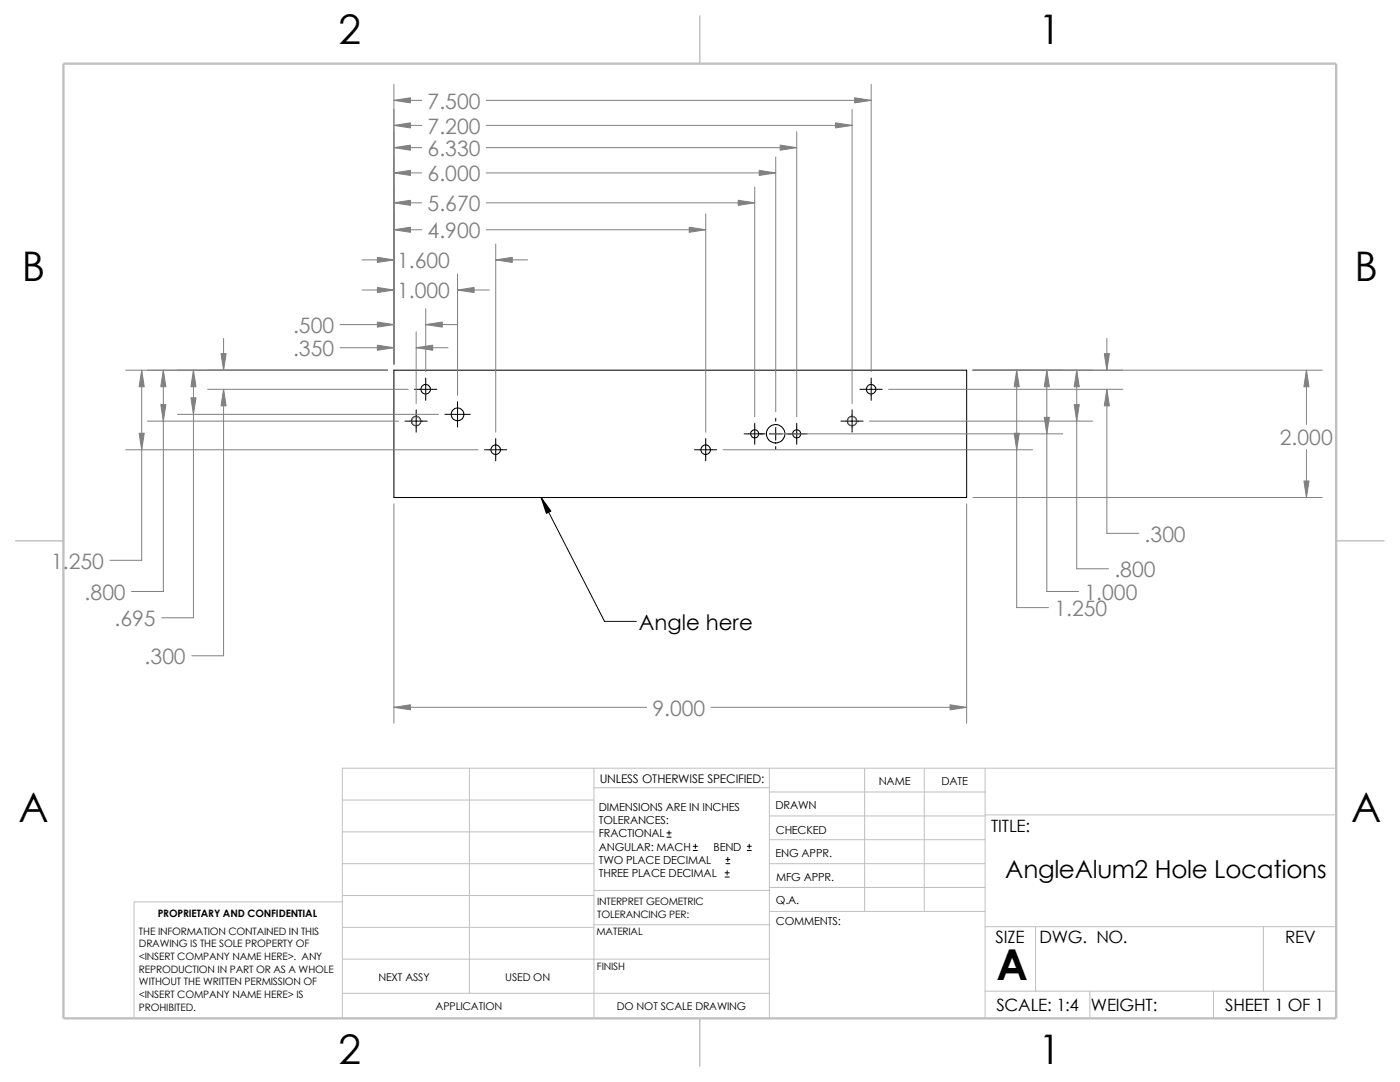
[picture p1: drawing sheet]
<svg xmlns="http://www.w3.org/2000/svg" width="279mm" height="216mm" viewBox="0 0 279 216" stroke-linecap="round" stroke-linejoin="round" font-family="sans-serif">
<g fill="none" stroke="#c0c0c0" stroke-width=".2">
<path d="M68.3 159.6h50.2M93.7 153.3v44.9M118.5 153.3v49.9M118.5 157.2h35M153.5 153.3v49.9M153.5 158h43.1M172.6 153.3v28.6M184.4 153.3v28.6M196.6 153.3v49.9M266.7 153.3h-198.4v49.9M68.3 178.7h50.2M68.3 172.3h50.2"/>
<path d="M68.3 166h50.2M68.3 180h-41.5v23.2M118.5 177.7h35.1M153.5 162.8h43.1M153.5 172.3h43.1M153.5 167.6h43.1M153.5 177.1h43.1M196.6 162.6h70.1M68.3 185h50.2M68.3 191.4h85.2M68.3 198.2h85.2M118.5 184.5h35.1"/>
<path d="M153.6 181.9h43M196.6 184.9h70.1M196.6 197.8h70.1M206.7 184.9v12.9M217.5 197.8v5.4M242.2 197.8v5.4M252.1 184.9v12.9"/>
</g>
<path d="M139.7 3.2v9.5M3.1 107.9h9.6M266.7 107.9h9.5M139.7 203.2v9.5" fill="none" stroke="#c0c0c0" stroke-width=".21"/>
<path d="M12.7 12.7h254v190.5h-254z" fill="none" stroke="#c0c0c0" stroke-width=".47"/>
<g fill="none" stroke="#000" stroke-width=".21">
<path d="M78.6 73.9h114.3v25.4h-114.3z"/>
<circle cx="84.9" cy="77.7" r=".96"/>
<circle cx="173.8" cy="77.7" r=".96"/>
<circle cx="83" cy="84" r=".96"/>
<circle cx="91.3" cy="82.7" r="1.27"/>
<circle cx="98.9" cy="89.7" r=".96"/>
<circle cx="140.8" cy="89.7" r=".96"/>
<circle cx="150.6" cy="86.6" r=".8"/>
<circle cx="154.8" cy="86.6" r="1.83"/>
<circle cx="159" cy="86.6" r=".8"/>
<circle cx="170" cy="84" r=".96"/>
</g>
<g fill="none" stroke="#808080" stroke-width=".2">
<path d="M78.6 16.8v55.8M173.9 16.8v57.4M78.6 20h5.6M78.6 34.5h5.6M78.6 29.5h5.6M78.6 25h5.6M97 20h76.9M97 34.5h57.8M97 29.5h62M97 25h73.1M150.6 37.3v45.9M154.8 31.3v50.9"/>
<path d="M159 26.3v56.9M170.1 21.8v58.7M72.3 57.9h6.3M72.3 51.9h6.3M78.6 45.8h5.6M78.6 40.5h5.6M91.3 57.9h6.4M91.3 54.7v24.2M97 45.8h43.8M97 40.5h53.6M98.9 51.9h6.4M98.9 48.7v37.5"/>
<path d="M140.8 42.7v43.5M25.1 73.9h52.2M28.3 73.9v37.9h-6.4M32.6 73.9v44.1h-6.4M38.6 73.9v49.4h-6.3M41.4 77.7h40M44.6 77.7v53.2h-6.3M44.6 67.5v6.4M67.9 64.8h10.7M67.9 69.4h10.7M83.1 69.4h6.3M83.1 66.2v14.3"/>
<path d="M85 64.8h6.3M85 61.6v12.6M177.3 77.7h46.8M194.2 73.9h69.7M202.9 73.9v47.3h6.4M208.9 73.9v44.1h6.4M214.9 73.9v39.6h6.3M220.9 77.7v28.7h6.3M220.9 67.5v6.4M260.7 73.9v10.8M25.1 89.7h70.3M29.4 84h50.1"/>
<path d="M35.4 82.7h52.1M144.3 89.7h61.8M154 86.6h58.1M173.5 84h44.6M194.2 99.3h69.7M260.7 89.7v9.6M78.6 100.5v43.8M192.9 100.5v43.8M78.6 141.1h50.4M141.9 141.1h51"/>
<circle cx="83" cy="84" r=".88"/>
<circle cx="170" cy="84" r=".88"/>
</g>
<g fill="none" stroke="#000" stroke-width=".2">
<path d="M82.7 77.7h4.5M85 75.4v4.5M171.6 77.7h4.5M173.9 75.4v4.5M80.8 84h4.5M83.1 81.8v4.4M88.8 82.7h5.1M91.3 80.1v5.1M96.7 89.7h4.4M98.9 87.5v4.4M108 99.3l12.6 24.7h6.4M138.6 89.7h4.4"/>
<path d="M140.8 87.5v4.4M148.5 86.6h4.2M150.6 84.5v4.1M153.5 86.6h2.6M154.8 83.4v.6M154.8 85.3v2.5M154.8 89.1v.6M156.9 86.6h4.2M159 84.5v4.1M167.8 84h4.5M170.1 81.8v4.4M133.1 167h.8"/>
<path d="M133.1 166.2h.8M133.5 165.8v.8M138.3 169.7h.9M138.3 168.9h.9M138.8 168.4v.9M144.7 175h.8M144.7 174.2h.8M144.9 172.3h.8M144.9 171.5h.8M145.1 173.7v.9M145.2 171.1v.8M149.1 169.7h.8"/>
<path d="M149.1 168.9h.8M149.5 168.4v.9"/>
</g>
<g fill="#808080" stroke="#808080" stroke-width=".2">
<path d="M78.6 141.1l3.3-.5v1z"/>
<path d="M189.6 140.6l3.3 .5-3.3 .5z"/>
<path d="M170.6 19.5l3.3 .5-3.3 .5z"/>
<path d="M78.6 20l3.3-.5v1z"/>
<path d="M208.4 83.3h1l-.5 3.3z"/>
<path d="M208.9 73.9l.5 3.3h-1z"/>
<path d="M202.9 73.9l.5 3.3h-1z"/>
<path d="M202.4 86.4h1l-.5 3.3z"/>
<path d="M85 64.8l3.3-.5v1z"/>
<path d="M75.3 64.3l3.3 .5-3.3 .5z"/>
<path d="M91.3 57.9l3.3-.5v1z"/>
<path d="M75.3 57.4l3.3 .5-3.3 .5z"/>
<path d="M98.9 51.9l3.3-.5v1z"/>
<path d="M75.3 51.4l3.3 .5-3.3 .5z"/>
<path d="M137.5 45.3l3.3 .5-3.3 .6z"/>
<path d="M78.6 45.8l3.3-.5v1.1z"/>
<path d="M147.3 40l3.3 .5-3.3 .5z"/>
<path d="M78.6 40.5l3.3-.5v1z"/>
<path d="M151.5 34l3.3 .5-3.3 .5z"/>
<path d="M78.6 34.5l3.3-.5v1z"/>
<path d="M32.1 80.7h1l-.5 3.3z"/>
<path d="M32.6 73.9l.5 3.3h-1z"/>
<path d="M83.1 69.4l3.3-.5v1z"/>
<path d="M75.3 68.9l3.3 .5-3.3 .5z"/>
<path d="M78.6 29.5l3.3-.5v1z"/>
<path d="M155.7 29l3.3 .5-3.3 .5z"/>
<path d="M214.4 80.7h1l-.5 3.3z"/>
<path d="M214.9 73.9l.5 3.3h-1z"/>
<path d="M38.1 79.4h1l-.5 3.3z"/>
<path d="M38.6 73.9l.5 3.3h-1z"/>
<path d="M78.6 25l3.3-.5v1z"/>
<path d="M166.8 24.5l3.3 .5-3.3 .5z"/>
<path d="M28.3 73.9l.5 3.3h-1z"/>
<path d="M27.8 86.4h1l-.5 3.3z"/>
<path d="M260.2 96h1l-.5 3.3z"/>
<path d="M260.7 73.9l.5 3.3h-1z"/>
<path d="M44.1 70.6h1l-.5 3.3z"/>
<path d="M44.6 77.7l.5 3.3h-1z"/>
<path d="M220.9 77.7l.5 3.3h-1z"/>
<path d="M220.4 70.6h1l-.5 3.3z"/>
</g>
<path d="M108 99.3l1.9 2.7-.8 .4z" fill="#000" stroke="#000" stroke-width=".2"/>
<text font-size="8.5" x="198.8" y="195.5">A</text>
<g font-size="8.1">
<text x="67.6" y="8.8">2</text>
<text x="207.3" y="8.8">1</text>
<text x="4.4" y="56.1">B</text>
<text x="270.3" y="56.1">B</text>
<text x="3.7" y="164.1">A</text>
<text x="269.6" y="164.1">A</text>
<text x="67.6" y="212.3">2</text>
<text x="207.3" y="212.3">1</text>
</g>
<text font-size="4.9" x="200.6" y="175.2">AngleAlum2 Hole Locations</text>
<g font-size="4.2" fill="#808080">
<text x="85.3" y="21.7">7.500</text>
<text x="85.3" y="26.7">7.200</text>
<text x="85.3" y="31.2">6.330</text>
<text x="85.3" y="36.2">6.000</text>
<text x="85.3" y="47.5">4.900</text>
<text x="85.3" y="42.1">5.670</text>
<text x="79.2" y="53.6">1.600</text>
<text x="79.2" y="59.5">1.000</text>
<text x="58.5" y="66.4">.500</text>
<text x="58.5" y="71.1">.350</text>
<text x="255.4" y="88.9">2.000</text>
<text x="10.2" y="113.5">1.250</text>
<text x="228.4" y="108.1">.300</text>
<text x="16.9" y="119.7">.800</text>
<text x="216.4" y="119.7">1.000</text>
<text x="222.4" y="115.2">.800</text>
<text x="22.8" y="125">.695</text>
<text x="210.4" y="122.9">1.250</text>
<text x="28.9" y="132.5">.300</text>
<text x="130.2" y="142.8">9.000</text>
</g>
<text font-size="4.2" x="127.5" y="125.7">Angle here</text>
<g font-size="3.4">
<text x="197.8" y="166">TITLE:</text>
<text x="198.7" y="188.1">SIZE</text>
<text x="207.5" y="188.1">DWG. NO.</text>
<text x="256.5" y="188.2">REV</text>
<text x="198.8" y="201.7">SCALE: 1:4</text>
<text x="217.7" y="201.8">WEIGHT:</text>
<text x="244.5" y="201.7">SHEET 1 OF 1</text>
</g>
<text font-size="2.4" x="119.7" y="156.2">UNLESS OTHERWISE SPECIFIED:</text>
<g font-size="2.2">
<text x="119.5" y="161.8">DIMENSIONS ARE IN INCHES</text>
<text x="154.8" y="161.5">DRAWN</text>
<text x="175.4" y="156.7">NAME</text>
<text x="187.9" y="156.7">DATE</text>
<text x="119.5" y="164.4">TOLERANCES:</text>
<text x="119.5" y="167.1">FRACTIONAL</text>
<text x="154.8" y="166.3">CHECKED</text>
<text x="119.5" y="172.4">TWO PLACE DECIMAL</text>
<text x="119.5" y="169.8">ANGULAR: MACH</text>
<text x="142.4" y="169.8">BEND</text>
<text x="154.8" y="171">ENG APPR.</text>
<text x="119.5" y="175">THREE PLACE DECIMAL</text>
<text x="154.9" y="175.7">MFG APPR.</text>
<text x="154.9" y="184.7">COMMENTS:</text>
<text x="154.9" y="180.5">Q.A.</text>
</g>
<g font-size="2.1">
<text x="75.5" y="195.7">NEXT ASSY</text>
<text x="100.8" y="195.7">USED ON</text>
<text x="86.9" y="201.5">APPLICATION</text>
<text x="123.1" y="201.6">DO NOT SCALE DRAWING</text>
</g>
<g font-size="2">
<text x="31.5" y="183">PROPRIETARY AND CONFIDENTIAL</text>
<text x="119.2" y="180.6">INTERPRET GEOMETRIC</text>
<text x="119.2" y="183.1">TOLERANCING PER:</text>
<text x="27.7" y="186.5">THE INFORMATION CONTAINED IN THIS</text>
<text x="27.7" y="189.1">DRAWING IS THE SOLE PROPERTY OF</text>
<text x="27.7" y="191.6">&lt;INSERT COMPANY NAME HERE&gt;. ANY</text>
<text x="119" y="186.6">MATERIAL</text>
<text x="27.7" y="194.1">REPRODUCTION IN PART OR AS A WHOLE</text>
<text x="27.7" y="196.6">WITHOUT THE WRITTEN PERMISSION OF</text>
<text x="119.1" y="193.5">FINISH</text>
<text x="27.7" y="199.1">&lt;INSERT COMPANY NAME HERE&gt; IS</text>
<text x="27.7" y="201.7">PROHIBITED.</text>
</g>
</svg>
